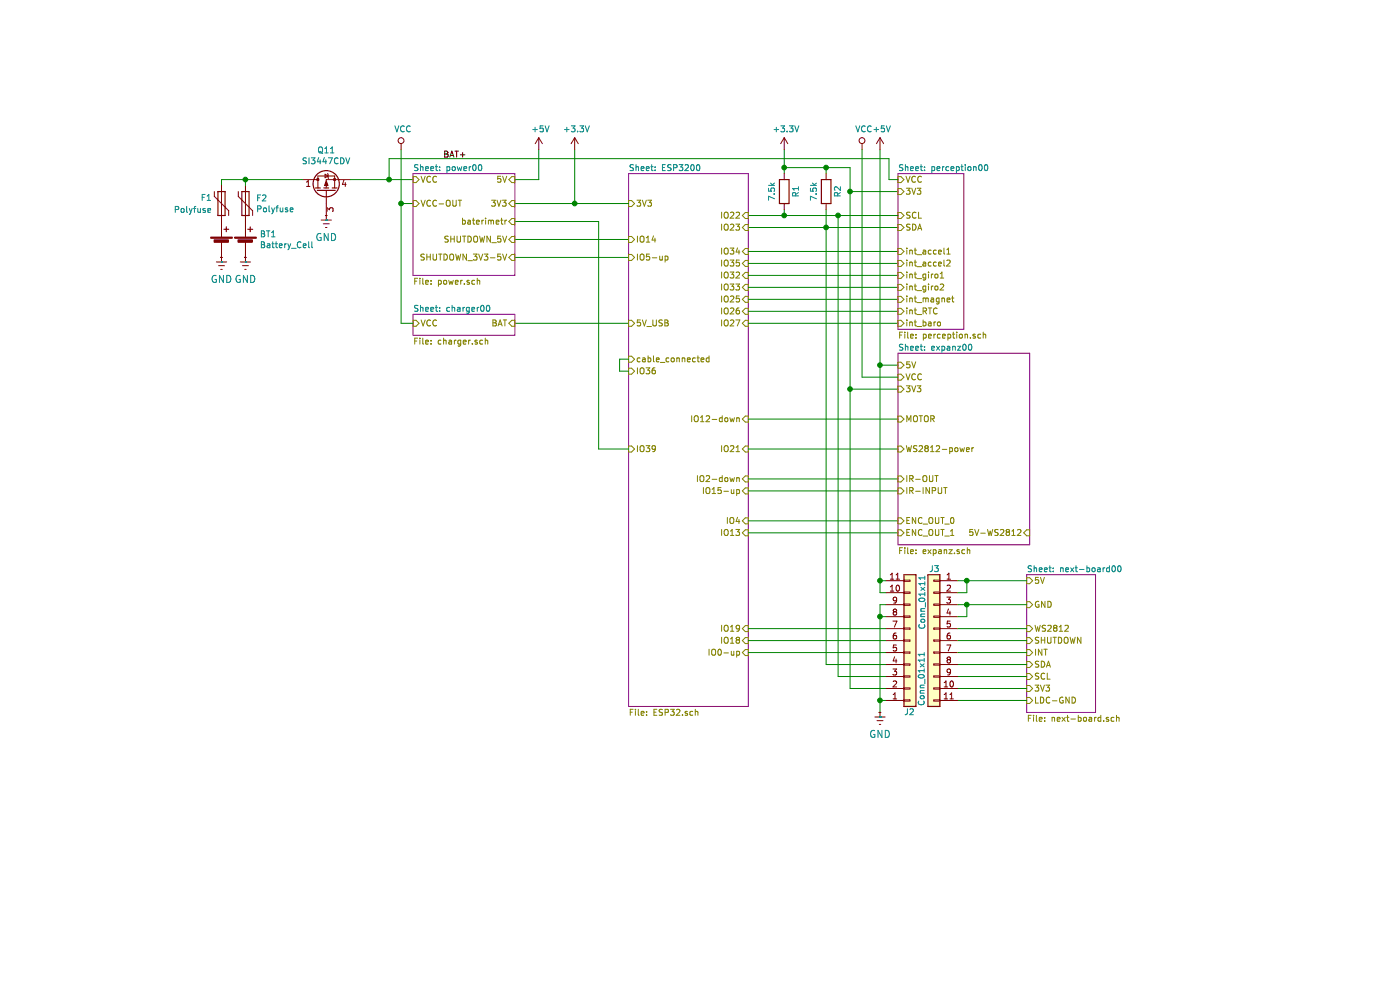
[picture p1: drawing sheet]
EESchema Schematic File Version 4
LIBS:B.B-cache
EELAYER 29 0
EELAYER END
$Descr A4 11693 8268
encoding utf-8
Sheet 1 8
Title ""
Date ""
Rev ""
Comp ""
Comment1 ""
Comment2 ""
Comment3 ""
Comment4 ""
$EndDescr
Wire Wire Line
	6250 1800 6550 1800
Wire Wire Line
	6250 1900 6900 1900
Wire Wire Line
	6550 1450 6550 1400
Wire Wire Line
	6550 1400 6900 1400
Wire Wire Line
	6550 1750 6550 1800
Connection ~ 6550 1800
Wire Wire Line
	6900 1450 6900 1400
Connection ~ 6900 1400
Wire Wire Line
	6900 1400 7100 1400
Wire Wire Line
	6900 1750 6900 1900
Connection ~ 6900 1900
Wire Wire Line
	7100 1400 7100 1600
Wire Wire Line
	5250 2000 4300 2000
Wire Wire Line
	4500 1500 4300 1500
Wire Wire Line
	6550 1250 6550 1400
Connection ~ 6550 1400
Wire Wire Line
	4300 2150 5250 2150
$Comp
L B.B-rescue:R-Device-B.B-rescue R?
U 1 1
P 6900 1600
AR Path="/5FA4C94D/5FA57DCC" Ref="R?"  Part="1" 
AR Path="/5F9AAC80/5FA57DCC" Ref="R?"  Part="1" 
AR Path="/5FA57DCC" Ref="R2"  Part="1" 
F 0 "R2" V 6800 1600 50  0000 C CNN
F 1 "7.5k" V 7000 1600 50  0000 C CNN
F 2 "Resistor_SMD:R_0402_1005Metric" V 6830 1600 50  0001 C CNN
F 3 "~" H 6900 1600 50  0001 C CNN
F 4 "C25918" H 6900 1600 50  0001 C CNN "LCSC"
	1    6900 1600
	-1   0    0    1   
$EndComp
Wire Wire Line
	7350 1250 7350 3050
Connection ~ 7100 1600
Wire Wire Line
	7100 1600 7100 3250
Connection ~ 7100 3250
Wire Wire Line
	4500 1250 4500 1500
Wire Wire Line
	4300 2700 5250 2700
$Sheet
S 5250 1450 1000 4450
U 5F77B818
F0 "ESP3200" 50
F1 "ESP32.sch" 50
F2 "IO27" I R 6250 2700 50 
F3 "IO39" I L 5250 3750 50 
F4 "IO36" I L 5250 3100 50 
F5 "IO35" I R 6250 2200 50 
F6 "IO34" I R 6250 2100 50 
F7 "IO33" I R 6250 2400 50 
F8 "IO32" I R 6250 2300 50 
F9 "IO23" I R 6250 1900 50 
F10 "IO22" I R 6250 1800 50 
F11 "IO21" I R 6250 3750 50 
F12 "IO19" I R 6250 5250 50 
F13 "IO18" I R 6250 5350 50 
F14 "3V3" I L 5250 1700 50 
F15 "IO0-up" I R 6250 5450 50 
F16 "IO5-up" I L 5250 2150 50 
F17 "IO2-down" I R 6250 4000 50 
F18 "IO12-down" I R 6250 3500 50 
F19 "IO15-up" I R 6250 4100 50 
F20 "IO4" I R 6250 4350 50 
F21 "IO13" I R 6250 4450 50 
F22 "IO14" I L 5250 2000 50 
F23 "IO25" I R 6250 2500 50 
F24 "IO26" I R 6250 2600 50 
F25 "5V_USB" I L 5250 2700 50 
F26 "cable_connected" I L 5250 3000 50 
$EndSheet
Wire Wire Line
	5250 3100 5175 3100
Wire Wire Line
	5175 3100 5175 3000
Wire Wire Line
	5175 3000 5250 3000
Wire Wire Line
	4300 1850 5000 1850
Wire Wire Line
	5000 1850 5000 3750
Wire Wire Line
	5000 3750 5250 3750
$Comp
L B.B-rescue:Conn_01x11-Connector_Generic-B.B-rescue J2
U 1 1
P 7600 5350
F 0 "J2" H 7550 5950 50  0000 L CNN
F 1 "Conn_01x11" V 7700 4800 50  0000 L CNN
F 2 "Connector_PinHeader_2.54mm:PinHeader_1x11_P2.54mm_Vertical" H 7600 5350 50  0001 C CNN
F 3 "~" H 7600 5350 50  0001 C CNN
	1    7600 5350
	1    0    0    1   
$EndComp
$Comp
L B.B-rescue:GND-B.B-eagle-import #GND0156
U 1 1
P 2725 1900
F 0 "#GND0156" H 2725 1900 50  0001 C CNN
F 1 "GND" H 2725 1820 59  0000 C CNN
F 2 "" H 2725 1900 50  0001 C CNN
F 3 "" H 2725 1900 50  0001 C CNN
	1    2725 1900
	1    0    0    -1  
$EndComp
Wire Wire Line
	1850 1550 1850 1500
$Comp
L B.B-rescue:GND-B.B-eagle-import #GND0157
U 1 1
P 1850 2250
F 0 "#GND0157" H 1850 2250 50  0001 C CNN
F 1 "GND" H 1850 2170 59  0000 C CNN
F 2 "" H 1850 2250 50  0001 C CNN
F 3 "" H 1850 2250 50  0001 C CNN
	1    1850 2250
	1    0    0    -1  
$EndComp
$Comp
L B.B-rescue:Battery_Cell-B.B-rescue BT1
U 1 1
P 2050 2050
F 0 "BT1" H 2168 2146 50  0000 L CNN
F 1 "Battery_Cell" H 2168 2055 50  0000 L CNN
F 2 "BB:18650-holder" V 2050 2110 50  0001 C CNN
F 3 "~" V 2050 2110 50  0001 C CNN
	1    2050 2050
	1    0    0    -1  
$EndComp
$Comp
L B.B-rescue:GND-B.B-eagle-import #GND061
U 1 1
P 2050 2250
F 0 "#GND061" H 2050 2250 50  0001 C CNN
F 1 "GND" H 2050 2170 59  0000 C CNN
F 2 "" H 2050 2250 50  0001 C CNN
F 3 "" H 2050 2250 50  0001 C CNN
	1    2050 2250
	1    0    0    -1  
$EndComp
Wire Wire Line
	7500 2700 6250 2700
Wire Wire Line
	7500 2600 6250 2600
Wire Wire Line
	7500 2500 6250 2500
Wire Wire Line
	7500 2400 6250 2400
Wire Wire Line
	7500 2300 6250 2300
Wire Wire Line
	7500 2200 6250 2200
Wire Wire Line
	7500 2100 6250 2100
Wire Wire Line
	7500 1900 6900 1900
Wire Wire Line
	7500 1600 7100 1600
$Sheet
S 7500 1450 550  1300
U 5FB26A97
F0 "perception00" 50
F1 "perception.sch" 50
F2 "3V3" I L 7500 1600 50 
F3 "SCL" I L 7500 1800 50 
F4 "SDA" I L 7500 1900 50 
F5 "int_accel1" I L 7500 2100 50 
F6 "int_accel2" I L 7500 2200 50 
F7 "int_giro1" I L 7500 2300 50 
F8 "int_giro2" I L 7500 2400 50 
F9 "int_magnet" I L 7500 2500 50 
F10 "int_RTC" I L 7500 2600 50 
F11 "int_baro" I L 7500 2700 50 
F12 "VCC" I L 7500 1500 50 
$EndSheet
Wire Wire Line
	6250 3750 7500 3750
Wire Wire Line
	6250 4100 7500 4100
Wire Wire Line
	7500 4000 6250 4000
Wire Wire Line
	7500 3500 6250 3500
Wire Wire Line
	6250 4450 7500 4450
Wire Wire Line
	7500 3050 7350 3050
Wire Wire Line
	7100 3250 7500 3250
Connection ~ 4800 1700
Wire Wire Line
	4300 1700 4800 1700
Wire Wire Line
	4800 1700 5250 1700
Wire Wire Line
	4800 1250 4800 1700
$Comp
L B.B-rescue:Q_PMOS_DSG-B.B-rescue Q?
U 1 1
P 2725 1600
AR Path="/5F9EE529/5FBDC479" Ref="Q?"  Part="1" 
AR Path="/5FA4C94D/5FBDC479" Ref="Q?"  Part="1" 
AR Path="/5FBDC479" Ref="Q11"  Part="1" 
F 0 "Q11" V 3067 1600 50  0000 C CNN
F 1 "SI3447CDV" V 2976 1600 50  0000 C CNN
F 2 "BB:TSOP-6_1.5x3.0x0.95P" H 2925 1700 50  0001 C CNN
F 3 "https://datasheet.lcsc.com/szlcsc/Vishay-Intertech-SI3447CDV-T1-E3_C145421.pdf" H 2725 1600 50  0001 C CNN
F 4 "C144884" V 2725 1600 50  0001 C CNN "LCSC"
	1    2725 1600
	0    -1   -1   0   
$EndComp
$Comp
L B.B-rescue:Polyfuse-Device-B.B-rescue F2
U 1 1
P 2050 1700
F 0 "F2" H 2138 1746 50  0000 L CNN
F 1 "Polyfuse" H 2138 1655 50  0000 L CNN
F 2 "Inductor_SMD:L_1206_3216Metric" H 2100 1500 50  0001 L CNN
F 3 "~" H 2050 1700 50  0001 C CNN
F 4 "C20988" H 2050 1700 50  0001 C CNN "LCSC"
	1    2050 1700
	1    0    0    -1  
$EndComp
$Comp
L B.B-rescue:Polyfuse-Device-B.B-rescue F1
U 1 1
P 1850 1700
F 0 "F1" H 1675 1750 50  0000 L CNN
F 1 "Polyfuse" H 1450 1650 50  0000 L CNN
F 2 "Inductor_SMD:L_1206_3216Metric" H 1900 1500 50  0001 L CNN
F 3 "~" H 1850 1700 50  0001 C CNN
F 4 "C20988" H 1850 1700 50  0001 C CNN "LCSC"
	1    1850 1700
	1    0    0    -1  
$EndComp
Wire Wire Line
	2050 1500 2525 1500
Connection ~ 2050 1500
Wire Wire Line
	2050 1550 2050 1500
Wire Wire Line
	1850 1500 2050 1500
$Sheet
S 8575 4800 575  1150
U 5FA9675D
F0 "next-board00" 50
F1 "next-board.sch" 50
F2 "SCL" I L 8575 5650 50 
F3 "SDA" I L 8575 5550 50 
F4 "INT" I L 8575 5450 50 
F5 "SHUTDOWN" I L 8575 5350 50 
F6 "3V3" I L 8575 5750 50 
F7 "WS2812" I L 8575 5250 50 
F8 "5V" I L 8575 4850 50 
F9 "GND" I L 8575 5050 50 
F10 "LDC-GND" I L 8575 5850 50 
$EndSheet
$Comp
L B.B-rescue:Conn_01x11-Connector_Generic-B.B-rescue J3
U 1 1
P 7800 5350
F 0 "J3" H 7750 5950 50  0000 L CNN
F 1 "Conn_01x11" V 7900 4800 50  0000 L CNN
F 2 "Connector_PinHeader_2.54mm:PinHeader_1x11_P2.54mm_Vertical" H 7800 5350 50  0001 C CNN
F 3 "~" H 7800 5350 50  0001 C CNN
	1    7800 5350
	-1   0    0    -1  
$EndComp
Wire Wire Line
	7500 4350 6250 4350
Wire Wire Line
	8000 4950 8075 4950
Wire Wire Line
	8075 4950 8075 4850
Wire Wire Line
	8075 4850 8000 4850
Wire Wire Line
	8075 4850 8575 4850
Connection ~ 8075 4850
Wire Wire Line
	8000 5150 8075 5150
Wire Wire Line
	8075 5150 8075 5050
Wire Wire Line
	8075 5050 8000 5050
Wire Wire Line
	8075 5050 8575 5050
Connection ~ 8075 5050
Wire Wire Line
	8575 5250 8000 5250
Wire Wire Line
	8000 5350 8575 5350
Wire Wire Line
	8575 5450 8000 5450
Wire Wire Line
	8000 5550 8575 5550
Wire Wire Line
	8000 5650 8575 5650
Wire Wire Line
	8575 5750 8000 5750
Wire Wire Line
	8000 5850 8575 5850
Wire Wire Line
	7400 4950 7350 4950
Wire Wire Line
	7350 4950 7350 4850
Wire Wire Line
	7400 4850 7350 4850
Connection ~ 7350 4850
Wire Wire Line
	7350 4850 7350 3050
Wire Wire Line
	7400 5050 7350 5050
Wire Wire Line
	7350 5050 7350 5150
Wire Wire Line
	7400 5150 7350 5150
Connection ~ 7350 5150
Wire Wire Line
	7350 5150 7350 5850
Wire Wire Line
	7400 5850 7350 5850
Connection ~ 7350 5850
Wire Wire Line
	7350 5850 7350 5950
Wire Wire Line
	7400 5750 7100 5750
Wire Wire Line
	7100 3250 7100 5750
Wire Wire Line
	6550 1800 7000 1800
Wire Wire Line
	7400 5650 7000 5650
Wire Wire Line
	7000 5650 7000 1800
Connection ~ 7000 1800
Wire Wire Line
	7000 1800 7500 1800
Wire Wire Line
	7400 5550 6900 5550
Wire Wire Line
	6900 5550 6900 1900
Wire Wire Line
	7400 5450 6250 5450
$Comp
L B.B-rescue:GND-B.B-eagle-import #GND01
U 1 1
P 7350 6050
F 0 "#GND01" H 7350 6050 50  0001 C CNN
F 1 "GND" H 7350 5970 59  0000 C CNN
F 2 "" H 7350 6050 50  0001 C CNN
F 3 "" H 7350 6050 50  0001 C CNN
	1    7350 6050
	1    0    0    -1  
$EndComp
Wire Wire Line
	7400 5350 6250 5350
Wire Wire Line
	7400 5250 6250 5250
Wire Wire Line
	2925 1500 3250 1500
Wire Wire Line
	7500 1500 7425 1500
Wire Wire Line
	7425 1500 7425 1325
Wire Wire Line
	7425 1325 3250 1325
Wire Wire Line
	3250 1325 3250 1500
Connection ~ 3250 1500
Wire Wire Line
	3250 1500 3450 1500
Text Label 3700 1325 0    50   ~ 0
BAT+
$Comp
L B.B-rescue:R-Device-B.B-rescue R?
U 1 1
P 6550 1600
AR Path="/5FA4C94D/5FA54DFA" Ref="R?"  Part="1" 
AR Path="/5F9AAC80/5FA54DFA" Ref="R?"  Part="1" 
AR Path="/5FA54DFA" Ref="R1"  Part="1" 
F 0 "R1" V 6450 1600 50  0000 C CNN
F 1 "7.5k" V 6650 1600 50  0000 C CNN
F 2 "Resistor_SMD:R_0402_1005Metric" V 6480 1600 50  0001 C CNN
F 3 "~" H 6550 1600 50  0001 C CNN
F 4 "C25918" H 6550 1600 50  0001 C CNN "LCSC"
	1    6550 1600
	-1   0    0    1   
$EndComp
$Sheet
S 3450 2625 850  175 
U 5FB8FF0F
F0 "charger00" 50
F1 "charger.sch" 50
F2 "VCC" I L 3450 2700 50 
F3 "BAT" I R 4300 2700 50 
$EndSheet
$Comp
L power:+3.3V #PWR0101
U 1 1
P 4800 1250
F 0 "#PWR0101" H 4800 1100 50  0001 C CNN
F 1 "+3.3V" H 4815 1423 50  0000 C CNN
F 2 "" H 4800 1250 50  0001 C CNN
F 3 "" H 4800 1250 50  0001 C CNN
	1    4800 1250
	1    0    0    -1  
$EndComp
$Comp
L power:+3.3V #PWR0102
U 1 1
P 6550 1250
F 0 "#PWR0102" H 6550 1100 50  0001 C CNN
F 1 "+3.3V" H 6565 1423 50  0000 C CNN
F 2 "" H 6550 1250 50  0001 C CNN
F 3 "" H 6550 1250 50  0001 C CNN
	1    6550 1250
	1    0    0    -1  
$EndComp
$Comp
L power:+5V #PWR0103
U 1 1
P 4500 1250
F 0 "#PWR0103" H 4500 1100 50  0001 C CNN
F 1 "+5V" H 4515 1423 50  0000 C CNN
F 2 "" H 4500 1250 50  0001 C CNN
F 3 "" H 4500 1250 50  0001 C CNN
	1    4500 1250
	1    0    0    -1  
$EndComp
$Comp
L power:+5V #PWR0104
U 1 1
P 7350 1250
F 0 "#PWR0104" H 7350 1100 50  0001 C CNN
F 1 "+5V" H 7365 1423 50  0000 C CNN
F 2 "" H 7350 1250 50  0001 C CNN
F 3 "" H 7350 1250 50  0001 C CNN
	1    7350 1250
	1    0    0    -1  
$EndComp
$Comp
L power:VCC #PWR0105
U 1 1
P 7200 1250
F 0 "#PWR0105" H 7200 1100 50  0001 C CNN
F 1 "VCC" H 7215 1423 50  0000 C CNN
F 2 "" H 7200 1250 50  0001 C CNN
F 3 "" H 7200 1250 50  0001 C CNN
	1    7200 1250
	1    0    0    -1  
$EndComp
$Sheet
S 7500 2950 1100 1600
U 5F9EE529
F0 "expanz00" 50
F1 "expanz.sch" 50
F2 "3V3" I L 7500 3250 50 
F3 "5V" I L 7500 3050 50 
F4 "VCC" I L 7500 3150 50 
F5 "ENC_OUT_0" I L 7500 4350 50 
F6 "ENC_OUT_1" I L 7500 4450 50 
F7 "MOTOR" I L 7500 3500 50 
F8 "IR-INPUT" I L 7500 4100 50 
F9 "IR-OUT" I L 7500 4000 50 
F10 "WS2812-power" I L 7500 3750 50 
F11 "5V-WS2812" I R 8600 4450 50 
$EndSheet
Wire Wire Line
	7500 3150 7200 3150
Wire Wire Line
	7200 3150 7200 1250
$Comp
L power:VCC #PWR0106
U 1 1
P 3350 1250
F 0 "#PWR0106" H 3350 1100 50  0001 C CNN
F 1 "VCC" H 3365 1423 50  0000 C CNN
F 2 "" H 3350 1250 50  0001 C CNN
F 3 "" H 3350 1250 50  0001 C CNN
	1    3350 1250
	1    0    0    -1  
$EndComp
Wire Wire Line
	3350 1250 3350 1700
Wire Wire Line
	3350 1700 3450 1700
Wire Wire Line
	3350 1700 3350 2700
Connection ~ 3350 1700
Wire Wire Line
	3450 2700 3350 2700
$Sheet
S 3450 1450 850  850 
U 5FA4C94D
F0 "power00" 50
F1 "power.sch" 50
F2 "VCC" I L 3450 1500 50 
F3 "5V" I R 4300 1500 50 
F4 "SHUTDOWN_5V" I R 4300 2000 50 
F5 "3V3" I R 4300 1700 50 
F6 "SHUTDOWN_3V3-5V" I R 4300 2150 50 
F7 "baterimetr" I R 4300 1850 50 
F8 "VCC-OUT" I L 3450 1700 50 
$EndSheet
Connection ~ 7350 3050
$EndSCHEMATC
